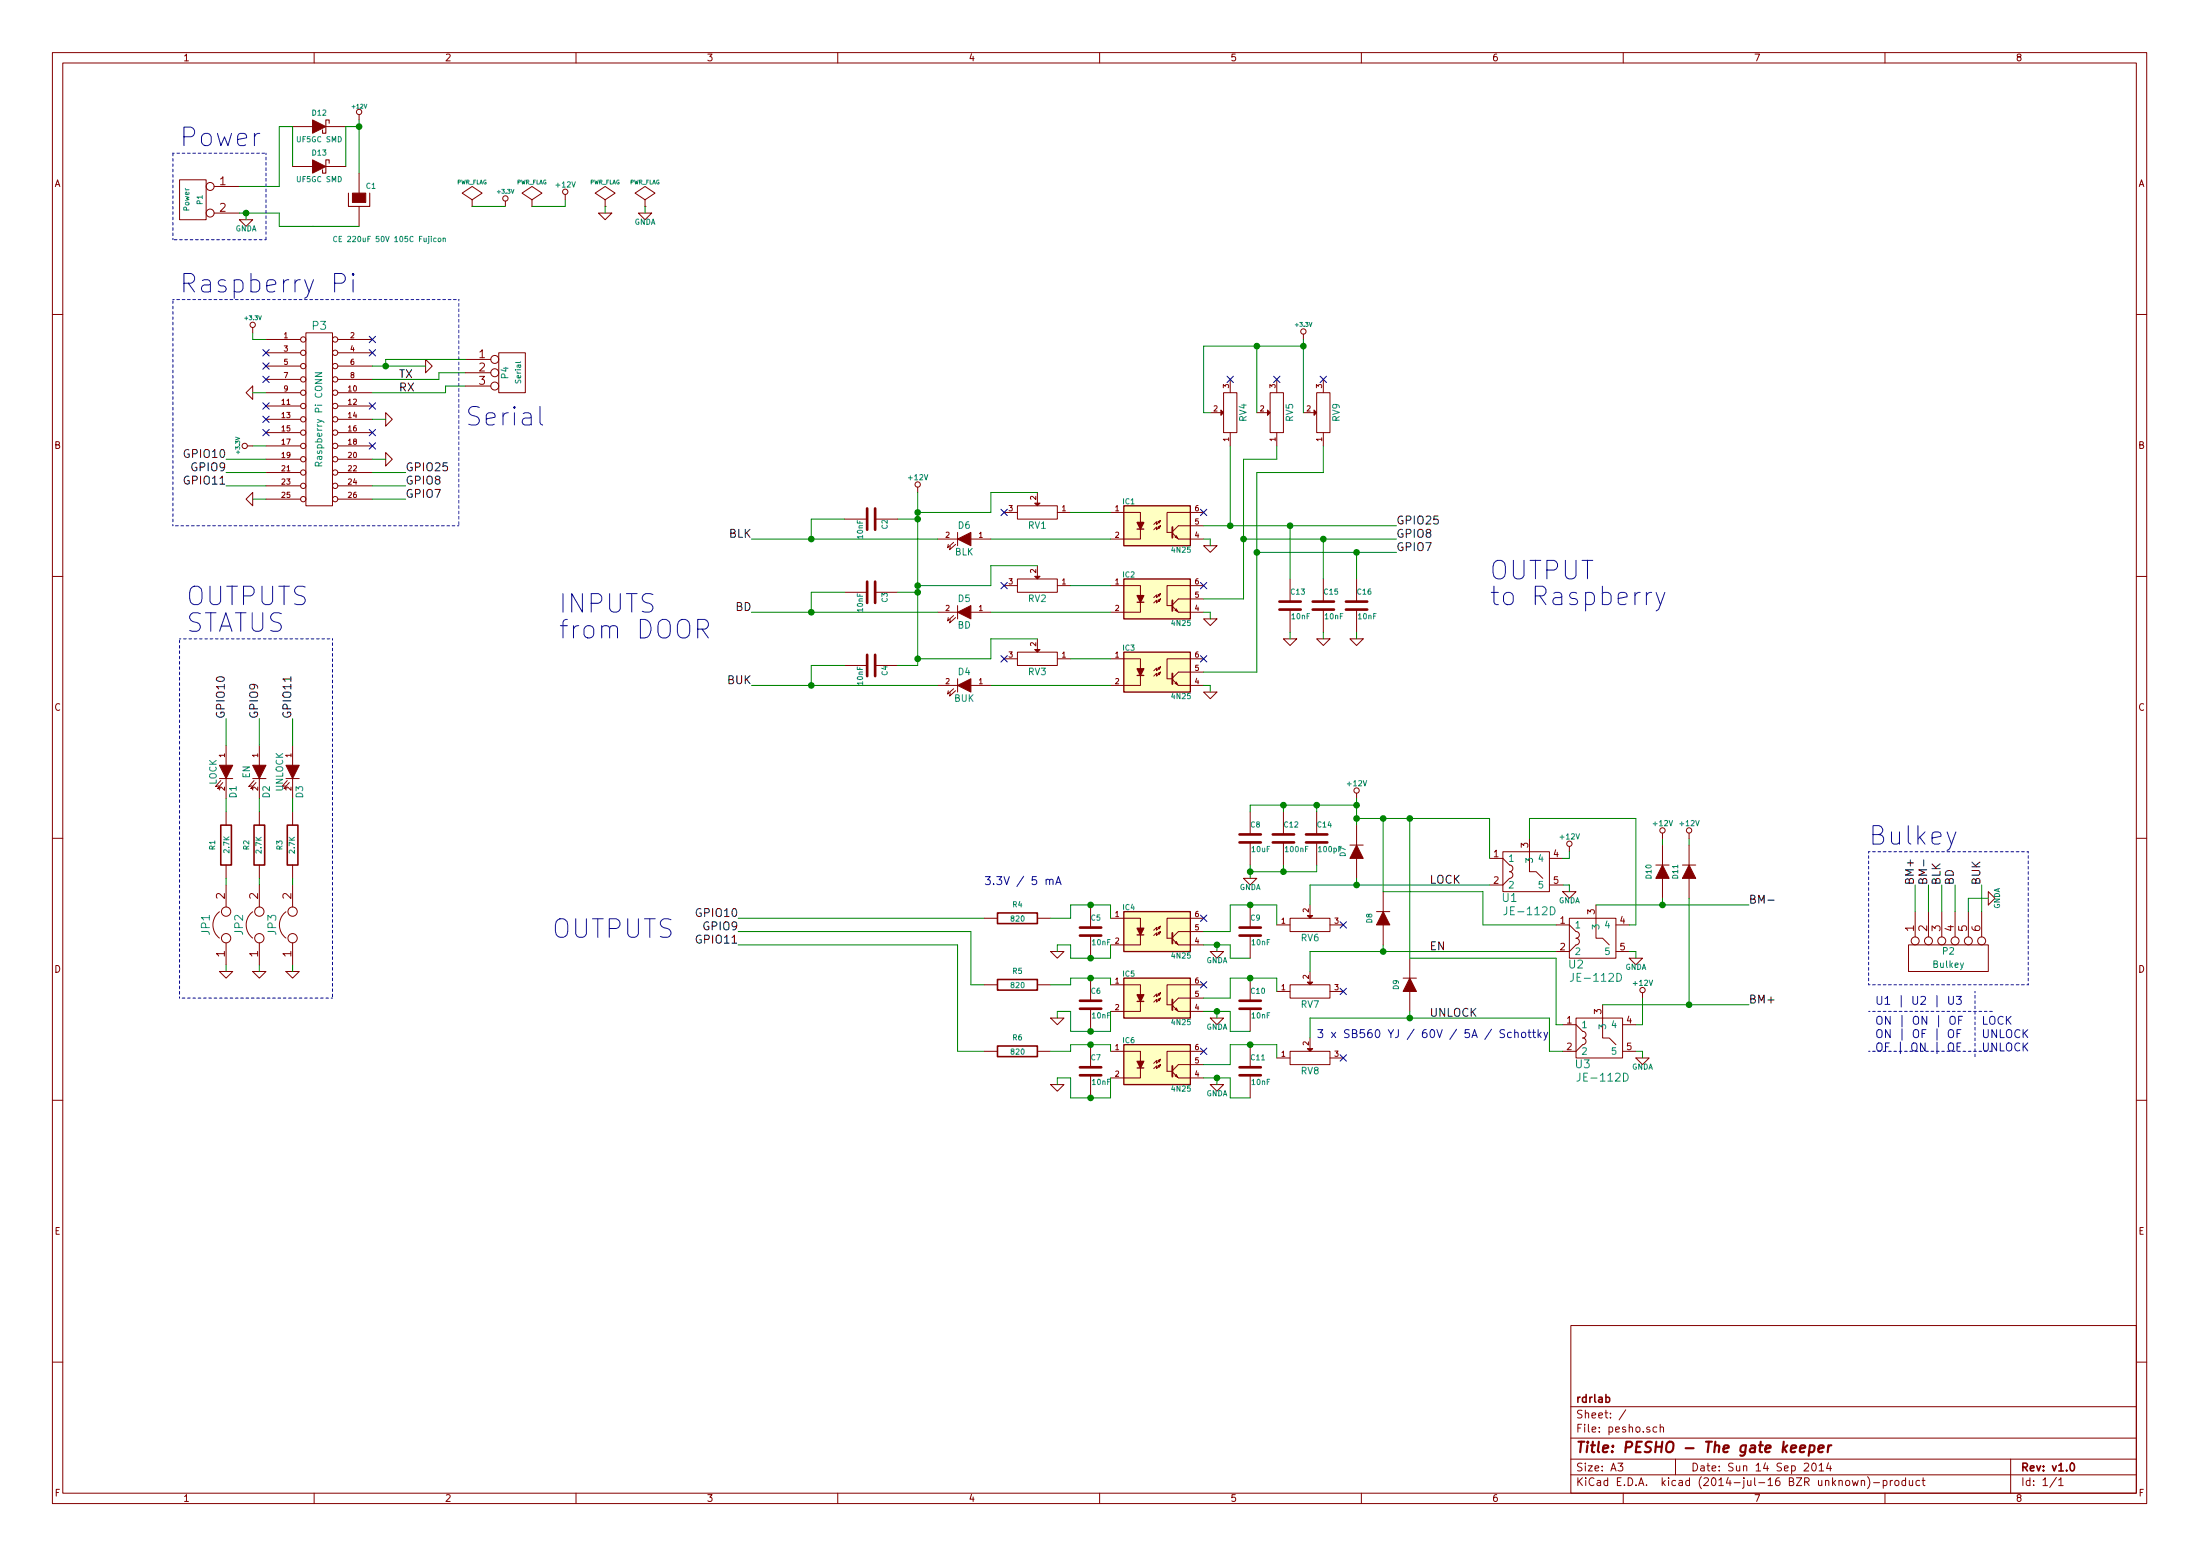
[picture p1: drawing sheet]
EESchema Schematic File Version 2
LIBS:power
LIBS:device
LIBS:transistors
LIBS:conn
LIBS:linear
LIBS:regul
LIBS:74xx
LIBS:cmos4000
LIBS:adc-dac
LIBS:memory
LIBS:xilinx
LIBS:special
LIBS:microcontrollers
LIBS:dsp
LIBS:microchip
LIBS:analog_switches
LIBS:motorola
LIBS:texas
LIBS:intel
LIBS:audio
LIBS:interface
LIBS:digital-audio
LIBS:philips
LIBS:display
LIBS:cypress
LIBS:siliconi
LIBS:opto
LIBS:atmel
LIBS:contrib
LIBS:valves
LIBS:pesho
LIBS:pesho-cache
EELAYER 24 0
EELAYER END
$Descr A3 16535 11693
encoding utf-8
Sheet 1 1
Title "PESHO - The gate keeper"
Date "Sun 14 Sep 2014"
Rev "v1.0"
Comp "rdrlab"
Comment1 ""
Comment2 ""
Comment3 ""
Comment4 ""
$EndDescr
$Comp
L 4N25 IC1
U 1 1
P 8700 3950
F 0 "IC1" H 8486 4129 40  0000 C CNN
F 1 "4N25" H 8880 3765 40  0000 C CNN
F 2 "dip_sockets:DIP-6__300_ELL" H 8501 3770 29  0001 C CNN
F 3 "" H 8700 3950 60  0000 C CNN
	1    8700 3950
	1    0    0    -1  
$EndComp
$Comp
L 4N25 IC2
U 1 1
P 8700 4500
F 0 "IC2" H 8486 4679 40  0000 C CNN
F 1 "4N25" H 8880 4315 40  0000 C CNN
F 2 "dip_sockets:DIP-6__300_ELL" H 8501 4320 29  0001 C CNN
F 3 "" H 8700 4500 60  0000 C CNN
	1    8700 4500
	1    0    0    -1  
$EndComp
$Comp
L 4N25 IC3
U 1 1
P 8700 5050
F 0 "IC3" H 8486 5229 40  0000 C CNN
F 1 "4N25" H 8880 4865 40  0000 C CNN
F 2 "dip_sockets:DIP-6__300_ELL" H 8501 4870 29  0001 C CNN
F 3 "" H 8700 5050 60  0000 C CNN
	1    8700 5050
	1    0    0    -1  
$EndComp
$Comp
L 4N25 IC6
U 1 1
P 8700 8000
F 0 "IC6" H 8486 8179 40  0000 C CNN
F 1 "4N25" H 8880 7815 40  0000 C CNN
F 2 "dip_sockets:DIP-6__300_ELL" H 8501 7820 29  0001 C CNN
F 3 "" H 8700 8000 60  0000 C CNN
	1    8700 8000
	1    0    0    -1  
$EndComp
$Comp
L 4N25 IC5
U 1 1
P 8700 7500
F 0 "IC5" H 8486 7679 40  0000 C CNN
F 1 "4N25" H 8880 7315 40  0000 C CNN
F 2 "dip_sockets:DIP-6__300_ELL" H 8501 7320 29  0001 C CNN
F 3 "" H 8700 7500 60  0000 C CNN
	1    8700 7500
	1    0    0    -1  
$EndComp
$Comp
L 4N25 IC4
U 1 1
P 8700 7000
F 0 "IC4" H 8486 7179 40  0000 C CNN
F 1 "4N25" H 8880 6815 40  0000 C CNN
F 2 "dip_sockets:DIP-6__300_ELL" H 8501 6820 29  0001 C CNN
F 3 "" H 8700 7000 60  0000 C CNN
	1    8700 7000
	1    0    0    -1  
$EndComp
NoConn ~ 9050 6900
NoConn ~ 9050 7400
NoConn ~ 9050 7900
$Comp
L R R4
U 1 1
P 7650 6900
F 0 "R4" V 7550 6900 40  0000 C CNN
F 1 "820" V 7657 6901 40  0000 C CNN
F 2 "smd_capacitors:c_1206" V 7580 6900 30  0001 C CNN
F 3 "" H 7650 6900 30  0000 C CNN
	1    7650 6900
	0    1    1    0   
$EndComp
Text Notes 7400 6650 0    60   ~ 0
3.3V / 5 mA
$Comp
L GNDA #PWR01
U 1 1
P 9150 7150
F 0 "#PWR01" H 9150 7150 40  0001 C CNN
F 1 "GNDA" H 9150 7080 40  0000 C CNN
F 2 "" H 9150 7150 60  0000 C CNN
F 3 "" H 9150 7150 60  0000 C CNN
	1    9150 7150
	1    0    0    -1  
$EndComp
Text Notes 1350 2200 0    139  ~ 0
Raspberry Pi
$Comp
L R R5
U 1 1
P 7650 7400
F 0 "R5" V 7550 7400 40  0000 C CNN
F 1 "820" V 7657 7401 40  0000 C CNN
F 2 "smd_capacitors:c_1206" V 7580 7400 30  0001 C CNN
F 3 "" H 7650 7400 30  0000 C CNN
	1    7650 7400
	0    1    1    0   
$EndComp
$Comp
L R R6
U 1 1
P 7650 7900
F 0 "R6" V 7550 7900 40  0000 C CNN
F 1 "820" V 7657 7901 40  0000 C CNN
F 2 "smd_capacitors:c_1206" V 7580 7900 30  0001 C CNN
F 3 "" H 7650 7900 30  0000 C CNN
	1    7650 7900
	0    1    1    0   
$EndComp
$Comp
L GND #PWR02
U 1 1
P 7950 7650
F 0 "#PWR02" H 7950 7650 30  0001 C CNN
F 1 "GND" H 7950 7580 30  0001 C CNN
F 2 "" H 7950 7650 60  0000 C CNN
F 3 "" H 7950 7650 60  0000 C CNN
	1    7950 7650
	1    0    0    -1  
$EndComp
$Comp
L GND #PWR03
U 1 1
P 7950 8150
F 0 "#PWR03" H 7950 8150 30  0001 C CNN
F 1 "GND" H 7950 8080 30  0001 C CNN
F 2 "" H 7950 8150 60  0000 C CNN
F 3 "" H 7950 8150 60  0000 C CNN
	1    7950 8150
	1    0    0    -1  
$EndComp
$Comp
L GNDA #PWR04
U 1 1
P 9150 7650
F 0 "#PWR04" H 9150 7650 40  0001 C CNN
F 1 "GNDA" H 9150 7580 40  0000 C CNN
F 2 "" H 9150 7650 60  0000 C CNN
F 3 "" H 9150 7650 60  0000 C CNN
	1    9150 7650
	1    0    0    -1  
$EndComp
$Comp
L GNDA #PWR05
U 1 1
P 9150 8150
F 0 "#PWR05" H 9150 8150 40  0001 C CNN
F 1 "GNDA" H 9150 8080 40  0000 C CNN
F 2 "" H 9150 8150 60  0000 C CNN
F 3 "" H 9150 8150 60  0000 C CNN
	1    9150 8150
	1    0    0    -1  
$EndComp
$Comp
L DIODE D7
U 1 1
P 10200 6400
F 0 "D7" H 10200 6500 40  0000 C CNN
F 1 "SB560 YJ / 60V / 5A / Schottky" H 10400 6300 40  0001 C CNN
F 2 "discret:D3" H 10200 6400 60  0001 C CNN
F 3 "" H 10200 6400 60  0000 C CNN
	1    10200 6400
	0    -1   -1   0   
$EndComp
$Comp
L +12V #PWR06
U 1 1
P 6900 3700
F 0 "#PWR06" H 6900 3670 30  0001 C CNN
F 1 "+12V" H 6900 3810 40  0000 C CNN
F 2 "" H 6900 3700 60  0000 C CNN
F 3 "" H 6900 3700 60  0000 C CNN
	1    6900 3700
	-1   0    0    -1  
$EndComp
$Comp
L DIODE D8
U 1 1
P 10400 6900
F 0 "D8" H 10400 7000 40  0000 C CNN
F 1 "SB560 YJ / 60V / 5A / Schottky" H 10600 6800 40  0001 C CNN
F 2 "discret:D3" H 10400 6900 60  0001 C CNN
F 3 "" H 10400 6900 60  0000 C CNN
	1    10400 6900
	0    -1   -1   0   
$EndComp
$Comp
L DIODE D9
U 1 1
P 10600 7400
F 0 "D9" H 10600 7500 40  0000 C CNN
F 1 "SB560 YJ / 60V / 5A / Schottky" H 10800 7300 40  0001 C CNN
F 2 "discret:D3" H 10600 7400 60  0001 C CNN
F 3 "" H 10600 7400 60  0000 C CNN
	1    10600 7400
	0    -1   -1   0   
$EndComp
Text Notes 9900 7800 0    60   ~ 0
3 x SB560 YJ / 60V / 5A / Schottky
$Comp
L LED D1
U 1 1
P 1700 5800
F 0 "D1" H 1850 5850 50  0000 C CNN
F 1 "LOCK" H 1700 5700 50  0000 C CNN
F 2 "led:LED-5MM" H 1700 5800 60  0001 C CNN
F 3 "" H 1700 5800 60  0000 C CNN
	1    1700 5800
	0    1    1    0   
$EndComp
$Comp
L LED D2
U 1 1
P 1950 5800
F 0 "D2" H 2100 5850 50  0000 C CNN
F 1 "EN" H 1950 5700 50  0000 C CNN
F 2 "led:LED-5MM" H 1950 5800 60  0001 C CNN
F 3 "" H 1950 5800 60  0000 C CNN
	1    1950 5800
	0    1    1    0   
$EndComp
$Comp
L LED D3
U 1 1
P 2200 5800
F 0 "D3" H 2350 5850 50  0000 C CNN
F 1 "UNLOCK" H 2200 5700 50  0000 C CNN
F 2 "led:LED-5MM" H 2200 5800 60  0001 C CNN
F 3 "" H 2200 5800 60  0000 C CNN
	1    2200 5800
	0    1    1    0   
$EndComp
$Comp
L GND #PWR07
U 1 1
P 7950 7150
F 0 "#PWR07" H 7950 7150 30  0001 C CNN
F 1 "GND" H 7950 7080 30  0001 C CNN
F 2 "" H 7950 7150 60  0000 C CNN
F 3 "" H 7950 7150 60  0000 C CNN
	1    7950 7150
	1    0    0    -1  
$EndComp
$Comp
L R R3
U 1 1
P 2200 6350
F 0 "R3" V 2300 6350 40  0000 C CNN
F 1 "2.7K" V 2207 6351 40  0000 C CNN
F 2 "smd_capacitors:c_1206" V 2130 6350 30  0001 C CNN
F 3 "" H 2200 6350 30  0000 C CNN
	1    2200 6350
	-1   0    0    1   
$EndComp
$Comp
L R R2
U 1 1
P 1950 6350
F 0 "R2" V 2050 6350 40  0000 C CNN
F 1 "2.7K" V 1957 6351 40  0000 C CNN
F 2 "smd_capacitors:c_1206" V 1880 6350 30  0001 C CNN
F 3 "" H 1950 6350 30  0000 C CNN
	1    1950 6350
	-1   0    0    1   
$EndComp
$Comp
L R R1
U 1 1
P 1700 6350
F 0 "R1" V 1600 6350 40  0000 C CNN
F 1 "2.7K" V 1707 6351 40  0000 C CNN
F 2 "smd_capacitors:c_1206" V 1630 6350 30  0001 C CNN
F 3 "" H 1700 6350 30  0000 C CNN
	1    1700 6350
	1    0    0    -1  
$EndComp
$Comp
L POT RV1
U 1 1
P 7800 3850
F 0 "RV1" H 7800 3750 50  0000 C CNN
F 1 "3296W(64W) 20K DIV" H 7800 3850 50  0001 C CNN
F 2 "pesho:3968W" H 7800 3850 60  0001 C CNN
F 3 "http://store.comet.bg/download-file.php?id=2310" H 7800 3850 60  0001 C CNN
	1    7800 3850
	-1   0    0    -1  
$EndComp
$Comp
L POT RV2
U 1 1
P 7800 4400
F 0 "RV2" H 7800 4300 50  0000 C CNN
F 1 "3296W(64W) 20K DIV" H 7800 4400 50  0001 C CNN
F 2 "pesho:3968W" H 7800 4400 60  0001 C CNN
F 3 "http://store.comet.bg/download-file.php?id=2310" H 7800 4400 60  0001 C CNN
	1    7800 4400
	-1   0    0    -1  
$EndComp
$Comp
L POT RV3
U 1 1
P 7800 4950
F 0 "RV3" H 7800 4850 50  0000 C CNN
F 1 "3296W(64W) 20K DIV" H 7800 4950 50  0001 C CNN
F 2 "pesho:3968W" H 7800 4950 60  0001 C CNN
F 3 "http://store.comet.bg/download-file.php?id=2310" H 7800 4950 60  0001 C CNN
	1    7800 4950
	-1   0    0    -1  
$EndComp
$Comp
L CONN_6 P2
U 1 1
P 14650 7200
F 0 "P2" V 14600 7200 50  0000 C CNN
F 1 "Bulkey" V 14700 7200 50  0000 C CNN
F 2 "pesho:HD-515R-6P" H 14650 7200 60  0001 C CNN
F 3 "" H 14650 7200 60  0000 C CNN
	1    14650 7200
	0    -1   1    0   
$EndComp
Text Notes 14050 6350 0    139  ~ 0
Bulkey
$Comp
L GNDA #PWR08
U 1 1
P 14950 6750
F 0 "#PWR08" H 14950 6750 40  0001 C CNN
F 1 "GNDA" H 14950 6680 40  0000 C CNN
F 2 "" H 14950 6750 60  0000 C CNN
F 3 "" H 14950 6750 60  0000 C CNN
	1    14950 6750
	0    -1   -1   0   
$EndComp
Text Label 14400 6650 1    60   ~ 0
BM+
Text Label 14500 6650 1    60   ~ 0
BM-
Text Label 14600 6650 1    60   ~ 0
BLK
Text Label 14700 6650 1    60   ~ 0
BD
Text Label 14900 6650 1    60   ~ 0
BUK
Text Label 5650 4050 2    60   ~ 0
BLK
Text Label 5650 4600 2    60   ~ 0
BD
Text Label 5650 5150 2    60   ~ 0
BUK
$Comp
L POT RV6
U 1 1
P 9850 6950
F 0 "RV6" H 9850 6850 50  0000 C CNN
F 1 "3296W(64W) 20K DIV" H 9850 6950 50  0001 C CNN
F 2 "pesho:3968W" H 9850 6950 60  0001 C CNN
F 3 "http://store.comet.bg/download-file.php?id=2310" H 9850 6950 60  0001 C CNN
	1    9850 6950
	1    0    0    -1  
$EndComp
$Comp
L POT RV7
U 1 1
P 9850 7450
F 0 "RV7" H 9850 7350 50  0000 C CNN
F 1 "3296W(64W) 20K DIV" H 9850 7450 50  0001 C CNN
F 2 "pesho:3968W" H 9850 7450 60  0001 C CNN
F 3 "http://store.comet.bg/download-file.php?id=2310" H 9850 7450 60  0001 C CNN
	1    9850 7450
	1    0    0    -1  
$EndComp
$Comp
L POT RV8
U 1 1
P 9850 7950
F 0 "RV8" H 9850 7850 50  0000 C CNN
F 1 "3296W(64W) 20K DIV" H 9850 7950 50  0001 C CNN
F 2 "pesho:3968W" H 9850 7950 60  0001 C CNN
F 3 "http://store.comet.bg/download-file.php?id=2310" H 9850 7950 60  0001 C CNN
	1    9850 7950
	1    0    0    -1  
$EndComp
$Comp
L GND #PWR09
U 1 1
P 9100 5200
F 0 "#PWR09" H 9100 5200 30  0001 C CNN
F 1 "GND" H 9100 5130 30  0001 C CNN
F 2 "" H 9100 5200 60  0000 C CNN
F 3 "" H 9100 5200 60  0000 C CNN
	1    9100 5200
	-1   0    0    -1  
$EndComp
$Comp
L GND #PWR010
U 1 1
P 9100 4650
F 0 "#PWR010" H 9100 4650 30  0001 C CNN
F 1 "GND" H 9100 4580 30  0001 C CNN
F 2 "" H 9100 4650 60  0000 C CNN
F 3 "" H 9100 4650 60  0000 C CNN
	1    9100 4650
	-1   0    0    -1  
$EndComp
$Comp
L GND #PWR011
U 1 1
P 9100 4100
F 0 "#PWR011" H 9100 4100 30  0001 C CNN
F 1 "GND" H 9100 4030 30  0001 C CNN
F 2 "" H 9100 4100 60  0000 C CNN
F 3 "" H 9100 4100 60  0000 C CNN
	1    9100 4100
	-1   0    0    -1  
$EndComp
$Comp
L POT RV4
U 1 1
P 9250 3100
F 0 "RV4" H 9250 3000 50  0000 C CNN
F 1 "3296W(64W) 20K DIV" H 9250 3100 50  0001 C CNN
F 2 "pesho:3968W" H 9250 3100 60  0001 C CNN
F 3 "http://store.comet.bg/download-file.php?id=2310" H 9250 3100 60  0001 C CNN
	1    9250 3100
	0    -1   -1   0   
$EndComp
$Comp
L POT RV5
U 1 1
P 9600 3100
F 0 "RV5" H 9600 3000 50  0000 C CNN
F 1 "3296W(64W) 20K DIV" H 9600 3100 50  0001 C CNN
F 2 "pesho:3968W" H 9600 3100 60  0001 C CNN
F 3 "http://store.comet.bg/download-file.php?id=2310" H 9600 3100 60  0001 C CNN
	1    9600 3100
	0    -1   -1   0   
$EndComp
$Comp
L POT RV9
U 1 1
P 9950 3100
F 0 "RV9" H 9950 3000 50  0000 C CNN
F 1 "3296W(64W) 20K DIV" H 9950 3100 50  0001 C CNN
F 2 "pesho:3968W" H 9950 3100 60  0001 C CNN
F 3 "http://store.comet.bg/download-file.php?id=2310" H 9950 3100 60  0001 C CNN
	1    9950 3100
	0    -1   -1   0   
$EndComp
Text Label 10500 3950 0    60   ~ 0
GPIO25
Text Label 10500 4050 0    60   ~ 0
GPIO8
Text Label 10500 4150 0    60   ~ 0
GPIO7
Text Notes 4200 4800 0    139  ~ 0
INPUTS\nfrom DOOR
Text Notes 4150 7050 0    139  ~ 0
OUTPUTS
Text Label 10750 6650 0    60   ~ 0
LOCK
Text Label 10750 7150 0    60   ~ 0
EN
Text Label 10750 7650 0    60   ~ 0
UNLOCK
Text Label 5550 6900 2    60   ~ 0
GPIO10
Text Label 5550 7000 2    60   ~ 0
GPIO9
Text Label 5550 7100 2    60   ~ 0
GPIO11
$Comp
L CONN_2 P1
U 1 1
P 1450 1500
F 0 "P1" V 1400 1500 40  0000 C CNN
F 1 "Power" V 1500 1500 40  0000 C CNN
F 2 "pesho:HD-515R-2P" H 1450 1500 60  0001 C CNN
F 3 "http://store.comet.bg/download-file.php?id=434" H 1450 1500 60  0001 C CNN
	1    1450 1500
	-1   0    0    -1  
$EndComp
$Comp
L GNDA #PWR012
U 1 1
P 1850 1650
F 0 "#PWR012" H 1850 1650 40  0001 C CNN
F 1 "GNDA" H 1850 1580 40  0000 C CNN
F 2 "" H 1850 1650 60  0000 C CNN
F 3 "" H 1850 1650 60  0000 C CNN
	1    1850 1650
	1    0    0    -1  
$EndComp
$Comp
L +12V #PWR013
U 1 1
P 2700 900
F 0 "#PWR013" H 2700 850 20  0001 C CNN
F 1 "+12V" H 2700 1000 30  0000 C CNN
F 2 "" H 2700 900 60  0000 C CNN
F 3 "" H 2700 900 60  0000 C CNN
	1    2700 900 
	1    0    0    -1  
$EndComp
Text Notes 1350 1100 0    139  ~ 0
Power
$Comp
L CONN_13X2 P3
U 1 1
P 2400 3150
F 0 "P3" H 2400 3850 60  0000 C CNN
F 1 "Raspberry Pi CONN" V 2400 3150 50  0000 C CNN
F 2 "connect:HE10_26D" H 2400 3150 60  0001 C CNN
F 3 "" H 2400 3150 60  0000 C CNN
	1    2400 3150
	1    0    0    -1  
$EndComp
$Comp
L GND #PWR014
U 1 1
P 1900 2950
F 0 "#PWR014" H 1900 2950 30  0001 C CNN
F 1 "GND" H 1900 2880 30  0001 C CNN
F 2 "" H 1900 2950 60  0000 C CNN
F 3 "" H 1900 2950 60  0000 C CNN
	1    1900 2950
	0    1    1    0   
$EndComp
$Comp
L GND #PWR015
U 1 1
P 2900 3150
F 0 "#PWR015" H 2900 3150 30  0001 C CNN
F 1 "GND" H 2900 3080 30  0001 C CNN
F 2 "" H 2900 3150 60  0000 C CNN
F 3 "" H 2900 3150 60  0000 C CNN
	1    2900 3150
	0    -1   -1   0   
$EndComp
$Comp
L GND #PWR016
U 1 1
P 2900 3450
F 0 "#PWR016" H 2900 3450 30  0001 C CNN
F 1 "GND" H 2900 3380 30  0001 C CNN
F 2 "" H 2900 3450 60  0000 C CNN
F 3 "" H 2900 3450 60  0000 C CNN
	1    2900 3450
	0    -1   -1   0   
$EndComp
$Comp
L GND #PWR017
U 1 1
P 1900 3750
F 0 "#PWR017" H 1900 3750 30  0001 C CNN
F 1 "GND" H 1900 3680 30  0001 C CNN
F 2 "" H 1900 3750 60  0000 C CNN
F 3 "" H 1900 3750 60  0000 C CNN
	1    1900 3750
	0    1    1    0   
$EndComp
$Comp
L +3.3V #PWR018
U 1 1
P 1900 2500
F 0 "#PWR018" H 1900 2460 30  0001 C CNN
F 1 "+3.3V" H 1900 2610 30  0000 C CNN
F 2 "" H 1900 2500 60  0000 C CNN
F 3 "" H 1900 2500 60  0000 C CNN
	1    1900 2500
	1    0    0    -1  
$EndComp
NoConn ~ 2800 2550
NoConn ~ 2800 2650
$Comp
L GND #PWR019
U 1 1
P 3200 2750
F 0 "#PWR019" H 3200 2750 30  0001 C CNN
F 1 "GND" H 3200 2680 30  0001 C CNN
F 2 "" H 3200 2750 60  0000 C CNN
F 3 "" H 3200 2750 60  0000 C CNN
	1    3200 2750
	0    -1   -1   0   
$EndComp
NoConn ~ 2000 2650
NoConn ~ 2000 2750
NoConn ~ 2000 2850
Text Label 3000 2850 0    60   ~ 0
TX
Text Label 3000 2950 0    60   ~ 0
RX
$Comp
L +3.3V #PWR020
U 1 1
P 1900 3350
F 0 "#PWR020" H 1900 3310 30  0001 C CNN
F 1 "+3.3V" H 1900 3460 30  0000 C CNN
F 2 "" H 1900 3350 60  0000 C CNN
F 3 "" H 1900 3350 60  0000 C CNN
	1    1900 3350
	0    -1   -1   0   
$EndComp
Text Label 1700 3450 2    60   ~ 0
GPIO10
Text Label 1700 3550 2    60   ~ 0
GPIO9
Text Label 1700 3650 2    60   ~ 0
GPIO11
Text Label 3050 3550 0    60   ~ 0
GPIO25
Text Label 3050 3650 0    60   ~ 0
GPIO8
Text Label 3050 3750 0    60   ~ 0
GPIO7
NoConn ~ 2800 3250
NoConn ~ 2800 3350
NoConn ~ 2000 3250
NoConn ~ 2000 3150
NoConn ~ 2000 3050
NoConn ~ 2800 3050
$Comp
L C C9
U 1 1
P 9400 7000
F 0 "C9" H 9400 7100 40  0000 L CNN
F 1 "10nF" H 9406 6915 40  0000 L CNN
F 2 "smd_capacitors:c_1206" H 9438 6850 30  0001 C CNN
F 3 "" H 9400 7000 60  0000 C CNN
	1    9400 7000
	1    0    0    -1  
$EndComp
$Comp
L C C10
U 1 1
P 9400 7550
F 0 "C10" H 9400 7650 40  0000 L CNN
F 1 "10nF" H 9406 7465 40  0000 L CNN
F 2 "smd_capacitors:c_1206" H 9438 7400 30  0001 C CNN
F 3 "" H 9400 7550 60  0000 C CNN
	1    9400 7550
	1    0    0    -1  
$EndComp
$Comp
L C C11
U 1 1
P 9400 8050
F 0 "C11" H 9400 8150 40  0000 L CNN
F 1 "10nF" H 9406 7965 40  0000 L CNN
F 2 "smd_capacitors:c_1206" H 9438 7900 30  0001 C CNN
F 3 "" H 9400 8050 60  0000 C CNN
	1    9400 8050
	1    0    0    -1  
$EndComp
$Comp
L C C5
U 1 1
P 8200 7000
F 0 "C5" H 8200 7100 40  0000 L CNN
F 1 "10nF" H 8206 6915 40  0000 L CNN
F 2 "smd_capacitors:c_1206" H 8238 6850 30  0001 C CNN
F 3 "" H 8200 7000 60  0000 C CNN
	1    8200 7000
	1    0    0    -1  
$EndComp
$Comp
L C C6
U 1 1
P 8200 7550
F 0 "C6" H 8200 7650 40  0000 L CNN
F 1 "10nF" H 8206 7465 40  0000 L CNN
F 2 "smd_capacitors:c_1206" H 8238 7400 30  0001 C CNN
F 3 "" H 8200 7550 60  0000 C CNN
	1    8200 7550
	1    0    0    -1  
$EndComp
$Comp
L C C7
U 1 1
P 8200 8050
F 0 "C7" H 8200 8150 40  0000 L CNN
F 1 "10nF" H 8206 7965 40  0000 L CNN
F 2 "smd_capacitors:c_1206" H 8238 7900 30  0001 C CNN
F 3 "" H 8200 8050 60  0000 C CNN
	1    8200 8050
	1    0    0    -1  
$EndComp
$Comp
L C C14
U 1 1
P 9900 6300
F 0 "C14" H 9900 6400 40  0000 L CNN
F 1 "100pF" H 9906 6215 40  0000 L CNN
F 2 "smd_capacitors:c_1206" H 9938 6150 30  0001 C CNN
F 3 "" H 9900 6300 60  0000 C CNN
	1    9900 6300
	1    0    0    -1  
$EndComp
$Comp
L C C12
U 1 1
P 9650 6300
F 0 "C12" H 9650 6400 40  0000 L CNN
F 1 "100nF" H 9656 6215 40  0000 L CNN
F 2 "smd_capacitors:c_1206" H 9688 6150 30  0001 C CNN
F 3 "" H 9650 6300 60  0000 C CNN
	1    9650 6300
	1    0    0    -1  
$EndComp
$Comp
L C C8
U 1 1
P 9400 6300
F 0 "C8" H 9400 6400 40  0000 L CNN
F 1 "10uF" H 9406 6215 40  0000 L CNN
F 2 "smd_capacitors:c_1206" H 9438 6150 30  0001 C CNN
F 3 "" H 9400 6300 60  0000 C CNN
	1    9400 6300
	1    0    0    -1  
$EndComp
$Comp
L GNDA #PWR021
U 1 1
P 9400 6600
F 0 "#PWR021" H 9400 6600 40  0001 C CNN
F 1 "GNDA" H 9400 6530 40  0000 C CNN
F 2 "" H 9400 6600 60  0000 C CNN
F 3 "" H 9400 6600 60  0000 C CNN
	1    9400 6600
	1    0    0    -1  
$EndComp
$Comp
L JE-112D U1
U 1 1
P 11450 6550
F 0 "U1" H 11350 6350 60  0000 C CNN
F 1 "JE-112D" H 11500 6250 60  0000 C CNN
F 2 "pesho:JE-112D" H 11450 6550 60  0001 C CNN
F 3 "http://store.comet.bg/download-file.php?id=7414" H 11450 6550 60  0001 C CNN
	1    11450 6550
	1    0    0    -1  
$EndComp
$Comp
L JE-112D U2
U 1 1
P 11950 7050
F 0 "U2" H 11850 6850 60  0000 C CNN
F 1 "JE-112D" H 12000 6750 60  0000 C CNN
F 2 "pesho:JE-112D" H 11950 7050 60  0001 C CNN
F 3 "http://store.comet.bg/download-file.php?id=7414" H 11950 7050 60  0001 C CNN
	1    11950 7050
	1    0    0    -1  
$EndComp
Text Label 13150 6800 0    60   ~ 0
BM-
$Comp
L JE-112D U3
U 1 1
P 12000 7800
F 0 "U3" H 11900 7600 60  0000 C CNN
F 1 "JE-112D" H 12050 7500 60  0000 C CNN
F 2 "pesho:JE-112D" H 12000 7800 60  0001 C CNN
F 3 "http://store.comet.bg/download-file.php?id=7414" H 12000 7800 60  0001 C CNN
	1    12000 7800
	1    0    0    -1  
$EndComp
Text Label 13150 7550 0    60   ~ 0
BM+
$Comp
L +12V #PWR022
U 1 1
P 11800 6400
F 0 "#PWR022" H 11800 6370 30  0001 C CNN
F 1 "+12V" H 11800 6510 40  0000 C CNN
F 2 "" H 11800 6400 60  0000 C CNN
F 3 "" H 11800 6400 60  0000 C CNN
	1    11800 6400
	1    0    0    -1  
$EndComp
$Comp
L GNDA #PWR023
U 1 1
P 11800 6700
F 0 "#PWR023" H 11800 6700 40  0001 C CNN
F 1 "GNDA" H 11800 6630 40  0000 C CNN
F 2 "" H 11800 6700 60  0000 C CNN
F 3 "" H 11800 6700 60  0000 C CNN
	1    11800 6700
	1    0    0    -1  
$EndComp
$Comp
L GNDA #PWR024
U 1 1
P 12300 7200
F 0 "#PWR024" H 12300 7200 40  0001 C CNN
F 1 "GNDA" H 12300 7130 40  0000 C CNN
F 2 "" H 12300 7200 60  0000 C CNN
F 3 "" H 12300 7200 60  0000 C CNN
	1    12300 7200
	1    0    0    -1  
$EndComp
$Comp
L GNDA #PWR025
U 1 1
P 12350 7950
F 0 "#PWR025" H 12350 7950 40  0001 C CNN
F 1 "GNDA" H 12350 7880 40  0000 C CNN
F 2 "" H 12350 7950 60  0000 C CNN
F 3 "" H 12350 7950 60  0000 C CNN
	1    12350 7950
	1    0    0    -1  
$EndComp
$Comp
L +12V #PWR026
U 1 1
P 12350 7500
F 0 "#PWR026" H 12350 7470 30  0001 C CNN
F 1 "+12V" H 12350 7610 40  0000 C CNN
F 2 "" H 12350 7500 60  0000 C CNN
F 3 "" H 12350 7500 60  0000 C CNN
	1    12350 7500
	1    0    0    -1  
$EndComp
Text Notes 14100 7550 0    60   ~ 0
U1 | U2 | U3
Text Notes 14100 7700 0    60   ~ 0
ON | ON | OF
Text Notes 14100 7800 0    60   ~ 0
ON | OF | OF
Text Notes 14100 7900 0    60   ~ 0
OF | ON | OF
Text Notes 14900 7700 0    60   ~ 0
LOCK
Text Notes 14900 7800 0    60   ~ 0
UNLOCK
Text Notes 14900 7900 0    60   ~ 0
UNLOCK
Text Notes 4100 3200 2    139  ~ 0
Serial
$Comp
L PWR_FLAG #FLG027
U 1 1
P 4550 1550
F 0 "#FLG027" H 4550 1645 30  0001 C CNN
F 1 "PWR_FLAG" H 4550 1730 30  0000 C CNN
F 2 "" H 4550 1550 60  0000 C CNN
F 3 "" H 4550 1550 60  0000 C CNN
	1    4550 1550
	-1   0    0    -1  
$EndComp
$Comp
L GND #PWR028
U 1 1
P 4550 1600
F 0 "#PWR028" H 4550 1600 30  0001 C CNN
F 1 "GND" H 4550 1530 30  0001 C CNN
F 2 "" H 4550 1600 60  0000 C CNN
F 3 "" H 4550 1600 60  0000 C CNN
	1    4550 1600
	-1   0    0    -1  
$EndComp
NoConn ~ 7550 3850
NoConn ~ 7550 4400
NoConn ~ 7550 4950
$Comp
L +12V #PWR029
U 1 1
P 4250 1500
F 0 "#PWR029" H 4250 1470 30  0001 C CNN
F 1 "+12V" H 4250 1610 40  0000 C CNN
F 2 "" H 4250 1500 60  0000 C CNN
F 3 "" H 4250 1500 60  0000 C CNN
	1    4250 1500
	-1   0    0    -1  
$EndComp
$Comp
L PWR_FLAG #FLG030
U 1 1
P 4000 1550
F 0 "#FLG030" H 4000 1645 30  0001 C CNN
F 1 "PWR_FLAG" H 4000 1730 30  0000 C CNN
F 2 "" H 4000 1550 60  0000 C CNN
F 3 "" H 4000 1550 60  0000 C CNN
	1    4000 1550
	-1   0    0    -1  
$EndComp
NoConn ~ 10100 6950
NoConn ~ 10100 7450
NoConn ~ 10100 7950
$Comp
L GNDA #PWR031
U 1 1
P 4850 1600
F 0 "#PWR031" H 4850 1600 40  0001 C CNN
F 1 "GNDA" H 4850 1530 40  0000 C CNN
F 2 "" H 4850 1600 60  0000 C CNN
F 3 "" H 4850 1600 60  0000 C CNN
	1    4850 1600
	-1   0    0    -1  
$EndComp
$Comp
L PWR_FLAG #FLG032
U 1 1
P 4850 1550
F 0 "#FLG032" H 4850 1645 30  0001 C CNN
F 1 "PWR_FLAG" H 4850 1730 30  0000 C CNN
F 2 "" H 4850 1550 60  0000 C CNN
F 3 "" H 4850 1550 60  0000 C CNN
	1    4850 1550
	-1   0    0    -1  
$EndComp
$Comp
L PWR_FLAG #FLG033
U 1 1
P 3550 1550
F 0 "#FLG033" H 3550 1645 30  0001 C CNN
F 1 "PWR_FLAG" H 3550 1730 30  0000 C CNN
F 2 "" H 3550 1550 60  0000 C CNN
F 3 "" H 3550 1550 60  0000 C CNN
	1    3550 1550
	-1   0    0    -1  
$EndComp
$Comp
L +3.3V #PWR034
U 1 1
P 3800 1550
F 0 "#PWR034" H 3800 1510 30  0001 C CNN
F 1 "+3.3V" H 3800 1660 30  0000 C CNN
F 2 "" H 3800 1550 60  0000 C CNN
F 3 "" H 3800 1550 60  0000 C CNN
	1    3800 1550
	-1   0    0    -1  
$EndComp
$Comp
L LED D6
U 1 1
P 7250 4050
F 0 "D6" H 7250 4150 50  0000 C CNN
F 1 "BLK" H 7250 3950 50  0000 C CNN
F 2 "led:LED-5MM" H 7250 4050 60  0001 C CNN
F 3 "" H 7250 4050 60  0000 C CNN
	1    7250 4050
	-1   0    0    -1  
$EndComp
$Comp
L LED D5
U 1 1
P 7250 4600
F 0 "D5" H 7250 4700 50  0000 C CNN
F 1 "BD" H 7250 4500 50  0000 C CNN
F 2 "led:LED-5MM" H 7250 4600 60  0001 C CNN
F 3 "" H 7250 4600 60  0000 C CNN
	1    7250 4600
	-1   0    0    -1  
$EndComp
$Comp
L LED D4
U 1 1
P 7250 5150
F 0 "D4" H 7250 5250 50  0000 C CNN
F 1 "BUK" H 7250 5050 50  0000 C CNN
F 2 "led:LED-5MM" H 7250 5150 60  0001 C CNN
F 3 "" H 7250 5150 60  0000 C CNN
	1    7250 5150
	-1   0    0    -1  
$EndComp
$Comp
L JUMPER JP3
U 1 1
P 2200 6950
F 0 "JP3" H 2200 7100 60  0000 C CNN
F 1 "JUMPER" H 2200 6870 40  0001 C CNN
F 2 "pin_array:PIN_ARRAY_3X1" H 2200 6950 60  0001 C CNN
F 3 "" H 2200 6950 60  0000 C CNN
	1    2200 6950
	0    -1   -1   0   
$EndComp
$Comp
L GND #PWR035
U 1 1
P 2200 7300
F 0 "#PWR035" H 2200 7300 30  0001 C CNN
F 1 "GND" H 2200 7230 30  0001 C CNN
F 2 "" H 2200 7300 60  0000 C CNN
F 3 "" H 2200 7300 60  0000 C CNN
	1    2200 7300
	1    0    0    -1  
$EndComp
$Comp
L JUMPER JP2
U 1 1
P 1950 6950
F 0 "JP2" H 1950 7100 60  0000 C CNN
F 1 "JUMPER" H 1950 6870 40  0001 C CNN
F 2 "pin_array:PIN_ARRAY_3X1" H 1950 6950 60  0001 C CNN
F 3 "" H 1950 6950 60  0000 C CNN
	1    1950 6950
	0    -1   -1   0   
$EndComp
$Comp
L JUMPER JP1
U 1 1
P 1700 6950
F 0 "JP1" H 1700 7100 60  0000 C CNN
F 1 "JUMPER" H 1700 6870 40  0001 C CNN
F 2 "pin_array:PIN_ARRAY_3X1" H 1700 6950 60  0001 C CNN
F 3 "" H 1700 6950 60  0000 C CNN
	1    1700 6950
	0    -1   -1   0   
$EndComp
$Comp
L GND #PWR036
U 1 1
P 1950 7300
F 0 "#PWR036" H 1950 7300 30  0001 C CNN
F 1 "GND" H 1950 7230 30  0001 C CNN
F 2 "" H 1950 7300 60  0000 C CNN
F 3 "" H 1950 7300 60  0000 C CNN
	1    1950 7300
	1    0    0    -1  
$EndComp
$Comp
L GND #PWR037
U 1 1
P 1700 7300
F 0 "#PWR037" H 1700 7300 30  0001 C CNN
F 1 "GND" H 1700 7230 30  0001 C CNN
F 2 "" H 1700 7300 60  0000 C CNN
F 3 "" H 1700 7300 60  0000 C CNN
	1    1700 7300
	1    0    0    -1  
$EndComp
NoConn ~ 9250 2850
NoConn ~ 9600 2850
$Comp
L +12V #PWR038
U 1 1
P 10200 6000
F 0 "#PWR038" H 10200 5970 30  0001 C CNN
F 1 "+12V" H 10200 6110 40  0000 C CNN
F 2 "" H 10200 6000 60  0000 C CNN
F 3 "" H 10200 6000 60  0000 C CNN
	1    10200 6000
	1    0    0    -1  
$EndComp
NoConn ~ 9950 2850
$Comp
L +3.3V #PWR039
U 1 1
P 9800 2550
F 0 "#PWR039" H 9800 2510 30  0001 C CNN
F 1 "+3.3V" H 9800 2660 30  0000 C CNN
F 2 "" H 9800 2550 60  0000 C CNN
F 3 "" H 9800 2550 60  0000 C CNN
	1    9800 2550
	-1   0    0    -1  
$EndComp
Wire Wire Line
	7950 7150 7950 7100
Wire Wire Line
	9050 7100 9250 7100
Wire Wire Line
	9150 7100 9150 7150
Wire Wire Line
	7900 6900 8050 6900
Wire Wire Line
	5550 6900 7400 6900
Wire Wire Line
	7900 7400 8050 7400
Wire Wire Line
	7900 7900 8050 7900
Wire Wire Line
	7950 7600 7950 7650
Wire Wire Line
	7950 8100 7950 8150
Wire Wire Line
	9050 8100 9250 8100
Wire Wire Line
	9150 8100 9150 8150
Wire Wire Line
	9050 7600 9250 7600
Wire Wire Line
	9150 7600 9150 7650
Wire Wire Line
	9050 7000 9250 7000
Wire Wire Line
	9050 7500 9250 7500
Wire Wire Line
	9050 8000 9250 8000
Wire Wire Line
	10400 6150 10400 6700
Wire Wire Line
	10600 6150 10600 7200
Wire Wire Line
	8350 3850 8050 3850
Wire Wire Line
	8350 4400 8050 4400
Wire Wire Line
	8350 4950 8050 4950
Wire Wire Line
	7800 3700 7450 3700
Wire Wire Line
	7450 3700 7450 3850
Wire Wire Line
	7800 4250 7450 4250
Wire Wire Line
	7450 4250 7450 4400
Wire Wire Line
	7800 4800 7450 4800
Wire Wire Line
	7450 4800 7450 4950
Wire Notes Line
	14050 7400 15250 7400
Wire Notes Line
	15250 7400 15250 6400
Wire Notes Line
	15250 6400 14050 6400
Wire Notes Line
	14050 6400 14050 7400
Wire Wire Line
	14400 6850 14400 6650
Wire Wire Line
	14500 6850 14500 6650
Wire Wire Line
	14600 6850 14600 6650
Wire Wire Line
	14800 6850 14800 6750
Wire Wire Line
	14800 6750 14950 6750
Wire Wire Line
	14700 6850 14700 6650
Wire Wire Line
	14900 6850 14900 6650
Wire Wire Line
	9850 6800 9850 6650
Wire Wire Line
	9850 6650 11200 6650
Wire Wire Line
	10200 6650 10200 6600
Wire Wire Line
	9850 7300 9850 7150
Wire Wire Line
	9850 7150 11700 7150
Wire Wire Line
	10400 7150 10400 7100
Wire Wire Line
	9850 7800 9850 7650
Wire Wire Line
	9850 7650 11650 7650
Wire Wire Line
	10600 7650 10600 7600
Connection ~ 10200 6650
Connection ~ 10400 7150
Connection ~ 10600 7650
Wire Wire Line
	9050 5150 9100 5150
Wire Wire Line
	9100 5150 9100 5200
Wire Wire Line
	9050 4050 9100 4050
Wire Wire Line
	9100 4050 9100 4100
Wire Wire Line
	9050 4600 9100 4600
Wire Wire Line
	9100 4600 9100 4650
Wire Wire Line
	7300 7400 7300 7000
Wire Wire Line
	7300 7000 5550 7000
Wire Wire Line
	7200 7900 7200 7100
Wire Wire Line
	7200 7100 5550 7100
Wire Wire Line
	1800 1600 2100 1600
Wire Wire Line
	1850 1600 1850 1650
Wire Wire Line
	1800 1400 2100 1400
Wire Wire Line
	2000 2950 1900 2950
Wire Wire Line
	2800 3150 2900 3150
Wire Wire Line
	2800 3450 2900 3450
Wire Wire Line
	1900 3750 2000 3750
Wire Wire Line
	2000 2550 1900 2550
Wire Wire Line
	1900 2550 1900 2500
Wire Wire Line
	2800 2750 3200 2750
Wire Wire Line
	2800 2850 3300 2850
Wire Wire Line
	2800 2950 3350 2950
Wire Wire Line
	1900 3350 2000 3350
Wire Wire Line
	2000 3450 1700 3450
Wire Wire Line
	2000 3550 1700 3550
Wire Wire Line
	2000 3650 1700 3650
Wire Wire Line
	2800 3550 3050 3550
Wire Wire Line
	2800 3650 3050 3650
Wire Wire Line
	2800 3750 3050 3750
Wire Notes Line
	1300 2250 3450 2250
Wire Notes Line
	3450 2250 3450 3950
Wire Notes Line
	3450 3950 1300 3950
Wire Notes Line
	1300 3950 1300 2250
Wire Wire Line
	9250 7600 9250 7750
Wire Wire Line
	9250 7750 9400 7750
Connection ~ 9150 7600
Wire Wire Line
	9250 7500 9250 7350
Wire Wire Line
	9250 7350 9600 7350
Wire Wire Line
	9600 7350 9600 7450
Connection ~ 9400 7350
Wire Wire Line
	9250 7100 9250 7200
Wire Wire Line
	9250 7200 9400 7200
Connection ~ 9150 7100
Wire Wire Line
	9250 7000 9250 6800
Wire Wire Line
	9250 6800 9600 6800
Wire Wire Line
	9600 6800 9600 6950
Connection ~ 9400 6800
Wire Wire Line
	9250 8000 9250 7850
Wire Wire Line
	9250 7850 9600 7850
Wire Wire Line
	9600 7850 9600 7950
Connection ~ 9400 7850
Wire Wire Line
	9250 8100 9250 8250
Wire Wire Line
	9250 8250 9400 8250
Connection ~ 9150 8100
Wire Wire Line
	7300 7400 7400 7400
Wire Wire Line
	8050 7900 8050 7850
Wire Wire Line
	8050 7850 8350 7850
Wire Wire Line
	8350 7850 8350 7900
Connection ~ 8200 7850
Wire Wire Line
	8050 8100 8050 8250
Wire Wire Line
	8050 8250 8350 8250
Wire Wire Line
	8350 8250 8350 8100
Connection ~ 8200 8250
Wire Wire Line
	8050 7600 8050 7750
Wire Wire Line
	8050 7750 8350 7750
Wire Wire Line
	8350 7750 8350 7600
Connection ~ 8200 7750
Wire Wire Line
	8050 7400 8050 7350
Wire Wire Line
	8050 7350 8350 7350
Wire Wire Line
	8350 7350 8350 7400
Connection ~ 8200 7350
Wire Wire Line
	8050 6900 8050 6800
Wire Wire Line
	8050 6800 8350 6800
Wire Wire Line
	8350 6800 8350 6900
Connection ~ 8200 6800
Wire Wire Line
	8050 7100 8050 7200
Wire Wire Line
	8050 7200 8350 7200
Wire Wire Line
	8350 7200 8350 7100
Connection ~ 8200 7200
Wire Wire Line
	6900 3700 6900 5000
Wire Wire Line
	7450 4400 6900 4400
Connection ~ 6900 4400
Wire Wire Line
	7450 3850 6900 3850
Connection ~ 6900 3850
Wire Wire Line
	7200 7900 7400 7900
Wire Wire Line
	9400 6500 9400 6600
Wire Wire Line
	9400 6550 9900 6550
Wire Wire Line
	9650 6550 9650 6500
Connection ~ 9400 6550
Wire Wire Line
	9900 6550 9900 6500
Connection ~ 9650 6550
Wire Wire Line
	9400 6100 9400 6050
Wire Wire Line
	9650 6100 9650 6050
Wire Wire Line
	9900 6050 9900 6100
Connection ~ 9900 6050
Connection ~ 9650 6050
Wire Wire Line
	11500 6150 11500 6300
Wire Wire Line
	11200 6150 11200 6450
Wire Wire Line
	11150 6950 11700 6950
Wire Wire Line
	11750 7700 11700 7700
Wire Wire Line
	11700 7700 11700 7200
Wire Wire Line
	11700 7200 10600 7200
Wire Wire Line
	11650 7650 11650 7900
Wire Wire Line
	11650 7900 11750 7900
Wire Wire Line
	10200 6150 11200 6150
Connection ~ 10600 6150
Connection ~ 10400 6150
Wire Wire Line
	10400 6700 11150 6700
Wire Wire Line
	11150 6700 11150 6950
Wire Wire Line
	12050 7550 13150 7550
Wire Wire Line
	12000 6800 13150 6800
Wire Wire Line
	11750 6450 11800 6450
Wire Wire Line
	11800 6450 11800 6400
Wire Wire Line
	12250 7150 12300 7150
Wire Wire Line
	12300 7150 12300 7200
Wire Wire Line
	11750 6650 11800 6650
Wire Wire Line
	11800 6650 11800 6700
Wire Wire Line
	12300 7900 12350 7900
Wire Wire Line
	12350 7900 12350 7950
Wire Wire Line
	12350 7500 12350 7700
Wire Wire Line
	12350 7700 12300 7700
Wire Wire Line
	11500 6150 12300 6150
Wire Wire Line
	12300 6150 12300 6950
Wire Wire Line
	12300 6950 12250 6950
Wire Notes Line
	14050 7600 15000 7600
Wire Notes Line
	14850 7450 14850 7950
Wire Notes Line
	14050 7900 15000 7900
Wire Wire Line
	3300 2850 3300 2800
Wire Wire Line
	3300 2800 3500 2800
Wire Wire Line
	3350 2950 3350 2900
Wire Wire Line
	3350 2900 3500 2900
Wire Wire Line
	4550 1550 4550 1600
Wire Wire Line
	4000 1550 4250 1550
Wire Wire Line
	4250 1550 4250 1500
Wire Wire Line
	4850 1550 4850 1600
Wire Wire Line
	3550 1550 3800 1550
Wire Wire Line
	7950 8100 8050 8100
Wire Wire Line
	2200 6000 2200 6100
Wire Wire Line
	2200 7250 2200 7300
Wire Wire Line
	2200 6600 2200 6650
Wire Wire Line
	8050 7600 7950 7600
Wire Wire Line
	7950 7100 8050 7100
Wire Wire Line
	1700 6000 1700 6100
Wire Wire Line
	1950 6000 1950 6100
Wire Wire Line
	1700 7250 1700 7300
Wire Wire Line
	1950 7250 1950 7300
Wire Wire Line
	1700 6600 1700 6650
Wire Wire Line
	1950 6600 1950 6650
Wire Wire Line
	7450 4950 6900 4950
Wire Wire Line
	9400 6050 10200 6050
Wire Wire Line
	10200 6000 10200 6200
Connection ~ 10200 6050
Connection ~ 10200 6150
Wire Wire Line
	9100 3100 9050 3100
Wire Wire Line
	9050 3950 10500 3950
Wire Wire Line
	9250 3350 9250 3950
Connection ~ 9250 3950
Wire Wire Line
	9600 3350 9600 3450
Wire Wire Line
	9600 3450 9350 3450
Wire Wire Line
	9350 3450 9350 4500
Wire Wire Line
	9350 4500 9050 4500
Wire Wire Line
	9800 2550 9800 3100
Wire Wire Line
	9950 3350 9950 3550
Wire Wire Line
	9950 3550 9450 3550
Wire Wire Line
	9450 3550 9450 5050
Wire Wire Line
	9450 5050 9050 5050
Wire Wire Line
	9050 3100 9050 2600
Wire Wire Line
	9450 3100 9450 2600
Wire Wire Line
	9350 4050 10500 4050
Connection ~ 9350 4050
Wire Wire Line
	9450 4150 10500 4150
Connection ~ 9450 4150
Wire Wire Line
	1700 5600 1700 5400
Wire Wire Line
	1950 5600 1950 5400
Wire Wire Line
	2200 5600 2200 5400
Wire Wire Line
	5650 4050 7050 4050
Wire Wire Line
	7450 4050 8350 4050
Wire Wire Line
	5650 4600 7050 4600
Wire Wire Line
	7450 4600 8350 4600
Wire Wire Line
	5650 5150 7050 5150
Wire Wire Line
	7450 5150 8350 5150
Text Label 1700 5400 1    60   ~ 0
GPIO10
Text Label 1950 5400 1    60   ~ 0
GPIO9
Text Label 2200 5400 1    60   ~ 0
GPIO11
Wire Notes Line
	1350 4800 2500 4800
Wire Notes Line
	2500 4800 2500 7500
Wire Notes Line
	2500 7500 1350 7500
Wire Notes Line
	1350 7500 1350 4800
Text Notes 1400 4550 0    139  ~ 0
OUTPUTS
Text Notes 1400 4750 0    139  ~ 0
STATUS
Wire Notes Line
	1300 1150 2000 1150
Wire Notes Line
	2000 1150 2000 1800
Wire Notes Line
	2000 1800 1300 1800
Wire Notes Line
	1300 1800 1300 1150
$Comp
L CONN_3 P4
U 1 1
P 3850 2800
F 0 "P4" V 3800 2800 50  0000 C CNN
F 1 "Serial" V 3900 2800 40  0000 C CNN
F 2 "connect:SIL-3" H 3850 2800 60  0001 C CNN
F 3 "" H 3850 2800 60  0000 C CNN
	1    3850 2800
	1    0    0    -1  
$EndComp
$Comp
L CAPAPOL C1
U 1 1
P 2700 1500
F 0 "C1" H 2750 1600 40  0000 L CNN
F 1 "CE 220uF 50V 105C Fujicon" H 2500 1200 40  0000 L CNN
F 2 "capacitors:CP_10x13mm" H 2800 1350 30  0001 C CNN
F 3 "http://store.comet.bg/Catalogue/Product/4242/" H 2700 1500 300 0001 C CNN
	1    2700 1500
	1    0    0    -1  
$EndComp
Wire Wire Line
	2100 1400 2100 950 
Wire Wire Line
	2100 950  2200 950 
Wire Wire Line
	2100 1600 2100 1700
Wire Wire Line
	2100 1700 2700 1700
Connection ~ 1850 1600
$Comp
L C C2
U 1 1
P 6550 3900
F 0 "C2" H 6550 4000 40  0000 L CNN
F 1 "10nF" H 6556 3815 40  0000 L CNN
F 2 "smd_capacitors:c_1206" H 6588 3750 30  0001 C CNN
F 3 "" H 6550 3900 60  0000 C CNN
	1    6550 3900
	0    1    1    0   
$EndComp
$Comp
L C C3
U 1 1
P 6550 4450
F 0 "C3" H 6550 4550 40  0000 L CNN
F 1 "10nF" H 6556 4365 40  0000 L CNN
F 2 "smd_capacitors:c_1206" H 6588 4300 30  0001 C CNN
F 3 "" H 6550 4450 60  0000 C CNN
	1    6550 4450
	0    1    1    0   
$EndComp
$Comp
L C C4
U 1 1
P 6550 5000
F 0 "C4" H 6550 5100 40  0000 L CNN
F 1 "10nF" H 6556 4915 40  0000 L CNN
F 2 "smd_capacitors:c_1206" H 6588 4850 30  0001 C CNN
F 3 "" H 6550 5000 60  0000 C CNN
	1    6550 5000
	0    1    1    0   
$EndComp
Wire Wire Line
	6750 4450 6900 4450
Connection ~ 6900 4450
Wire Wire Line
	6900 5000 6750 5000
Connection ~ 6900 4950
Wire Wire Line
	6750 3900 6900 3900
Connection ~ 6900 3900
Wire Wire Line
	6350 3900 6100 3900
Wire Wire Line
	6100 3900 6100 4050
Connection ~ 6100 4050
Wire Wire Line
	6350 4450 6100 4450
Wire Wire Line
	6100 4450 6100 4600
Connection ~ 6100 4600
Wire Wire Line
	6350 5000 6100 5000
Wire Wire Line
	6100 5000 6100 5150
Connection ~ 6100 5150
$Comp
L C C13
U 1 1
P 9700 4550
F 0 "C13" H 9700 4650 40  0000 L CNN
F 1 "10nF" H 9706 4465 40  0000 L CNN
F 2 "smd_capacitors:c_1206" H 9738 4400 30  0001 C CNN
F 3 "" H 9700 4550 60  0000 C CNN
	1    9700 4550
	1    0    0    -1  
$EndComp
$Comp
L C C15
U 1 1
P 9950 4550
F 0 "C15" H 9950 4650 40  0000 L CNN
F 1 "10nF" H 9956 4465 40  0000 L CNN
F 2 "smd_capacitors:c_1206" H 9988 4400 30  0001 C CNN
F 3 "" H 9950 4550 60  0000 C CNN
	1    9950 4550
	1    0    0    -1  
$EndComp
$Comp
L C C16
U 1 1
P 10200 4550
F 0 "C16" H 10200 4650 40  0000 L CNN
F 1 "10nF" H 10206 4465 40  0000 L CNN
F 2 "smd_capacitors:c_1206" H 10238 4400 30  0001 C CNN
F 3 "" H 10200 4550 60  0000 C CNN
	1    10200 4550
	1    0    0    -1  
$EndComp
Wire Wire Line
	9700 4350 9700 3950
Connection ~ 9700 3950
Wire Wire Line
	9950 4350 9950 4050
Connection ~ 9950 4050
Wire Wire Line
	10200 4350 10200 4150
Connection ~ 10200 4150
$Comp
L GND #PWR040
U 1 1
P 9700 4800
F 0 "#PWR040" H 9700 4800 30  0001 C CNN
F 1 "GND" H 9700 4730 30  0001 C CNN
F 2 "" H 9700 4800 60  0000 C CNN
F 3 "" H 9700 4800 60  0000 C CNN
	1    9700 4800
	-1   0    0    -1  
$EndComp
$Comp
L GND #PWR041
U 1 1
P 9950 4800
F 0 "#PWR041" H 9950 4800 30  0001 C CNN
F 1 "GND" H 9950 4730 30  0001 C CNN
F 2 "" H 9950 4800 60  0000 C CNN
F 3 "" H 9950 4800 60  0000 C CNN
	1    9950 4800
	-1   0    0    -1  
$EndComp
$Comp
L GND #PWR042
U 1 1
P 10200 4800
F 0 "#PWR042" H 10200 4800 30  0001 C CNN
F 1 "GND" H 10200 4730 30  0001 C CNN
F 2 "" H 10200 4800 60  0000 C CNN
F 3 "" H 10200 4800 60  0000 C CNN
	1    10200 4800
	-1   0    0    -1  
$EndComp
Wire Wire Line
	9700 4750 9700 4800
Wire Wire Line
	9950 4750 9950 4800
Wire Wire Line
	10200 4750 10200 4800
Wire Wire Line
	9050 2600 9800 2600
Connection ~ 9800 2600
Connection ~ 9450 2600
NoConn ~ 9050 3850
NoConn ~ 9050 4400
NoConn ~ 9050 4950
$Comp
L DIODE D10
U 1 1
P 12500 6550
F 0 "D10" H 12500 6650 40  0000 C CNN
F 1 "SB560 YJ / 60V / 5A / Schottky" H 12700 6450 40  0001 C CNN
F 2 "discret:D6.5" H 12500 6550 60  0001 C CNN
F 3 "" H 12500 6550 60  0000 C CNN
	1    12500 6550
	0    -1   -1   0   
$EndComp
$Comp
L DIODE D11
U 1 1
P 12700 6550
F 0 "D11" H 12700 6650 40  0000 C CNN
F 1 "SB560 YJ / 60V / 5A / Schottky" H 12900 6450 40  0001 C CNN
F 2 "discret:D6.5" H 12700 6550 60  0001 C CNN
F 3 "" H 12700 6550 60  0000 C CNN
	1    12700 6550
	0    -1   -1   0   
$EndComp
Wire Wire Line
	12500 6750 12500 6800
Connection ~ 12500 6800
Wire Wire Line
	12700 6750 12700 7550
Connection ~ 12700 7550
Wire Wire Line
	12500 6350 12500 6300
Wire Wire Line
	12700 6350 12700 6300
$Comp
L +12V #PWR043
U 1 1
P 12500 6300
F 0 "#PWR043" H 12500 6270 30  0001 C CNN
F 1 "+12V" H 12500 6410 40  0000 C CNN
F 2 "" H 12500 6300 60  0000 C CNN
F 3 "" H 12500 6300 60  0000 C CNN
	1    12500 6300
	1    0    0    -1  
$EndComp
$Comp
L +12V #PWR044
U 1 1
P 12700 6300
F 0 "#PWR044" H 12700 6270 30  0001 C CNN
F 1 "+12V" H 12700 6410 40  0000 C CNN
F 2 "" H 12700 6300 60  0000 C CNN
F 3 "" H 12700 6300 60  0000 C CNN
	1    12700 6300
	1    0    0    -1  
$EndComp
Wire Wire Line
	3500 2700 2900 2700
Wire Wire Line
	2900 2700 2900 2750
Connection ~ 2900 2750
Text Notes 11200 4550 0    139  ~ 0
OUTPUT\nto Raspberry
$Comp
L DIODESCH D12
U 1 1
P 2400 950
F 0 "D12" H 2400 1050 40  0000 C CNN
F 1 "UF5GC SMD" H 2400 850 40  0000 C CNN
F 2 "pesho:DO-214AB" H 2400 950 60  0001 C CNN
F 3 "http://store.comet.bg/download-file.php?id=5587" H 2400 950 60  0001 C CNN
	1    2400 950 
	1    0    0    -1  
$EndComp
Wire Wire Line
	2350 1700 2350 1700
Wire Wire Line
	2200 950  2200 1250
Wire Wire Line
	2600 950  2600 1250
Wire Wire Line
	2600 950  2700 950 
Wire Wire Line
	2700 900  2700 1300
Connection ~ 2700 950 
$Comp
L DIODESCH D13
U 1 1
P 2400 1250
F 0 "D13" H 2400 1350 40  0000 C CNN
F 1 "UF5GC SMD" H 2400 1150 40  0000 C CNN
F 2 "pesho:DO-214AB" H 2400 1250 60  0001 C CNN
F 3 "http://store.comet.bg/download-file.php?id=5587" H 2400 1250 60  0001 C CNN
	1    2400 1250
	1    0    0    -1  
$EndComp
$EndSCHEMATC
